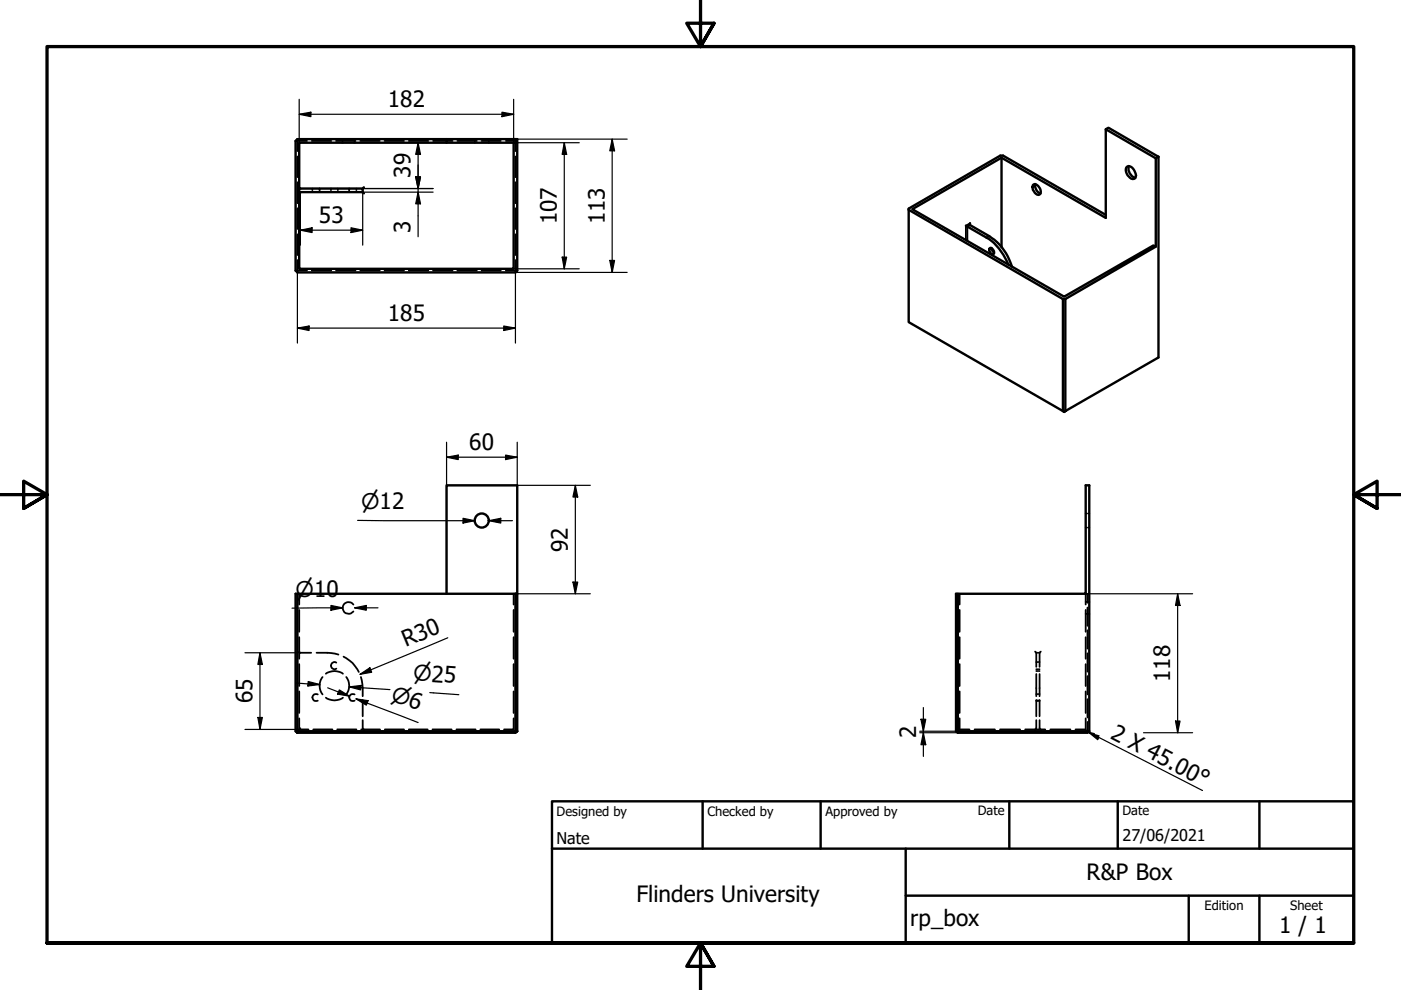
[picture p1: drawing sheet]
<svg xmlns="http://www.w3.org/2000/svg" width="297mm" height="210mm" viewBox="0 0 297 210" stroke-linecap="round" stroke-linejoin="round" font-family="sans-serif">
<!-- layer: Hidden (ISO) -->
<g fill="none" stroke="#000" stroke-width=".38">
<path d="M62.7 29.9h.1M62.9 29.9h2.2M63.1 29.5v.1M63.1 29.8v2.2M63.1 33.2v4.4M63.1 38.6v4.5M66.1 29.9h4.1M66.2 40v.2M67.8 40v.2M70.2 40v.2M71.2 29.9h4.2M71.6 40v.2"/>
<path d="M72.6 29.5v.3M72.6 30v.3M74 40v.2M75.2 29.5v.3M75.2 30v.3M75.6 40v.2M76.4 29.9h4.1M81.5 29.9h4.2M86.7 29.9h4.1M91.8 29.9h4.1M97 29.9h4.1M100.6 29.5v.3"/>
<path d="M100.6 30v.3M102.1 29.9h4.1M103.6 29.5v.3M103.6 30v.3M107.3 29.9h2M109.3 33.2v4.4M109.3 38.6v4.5M109.4 29.8l-.1 .1v2.1M109.7 29.5l-.2 .1M62.7 57.4h.1M62.9 57.4l.2 .1M63.1 55.2v2.2h2"/>
<path d="M63.1 44.2v4.3M63.1 49.7v4.4M63.1 57.6v.2M66.1 57.4h4.1M66.2 40.5v.2M67.8 40.5v.2M70.2 40.5v.2M71.2 57.4h4.2M71.6 40.5v.2M74 40.5v.2M75.6 40.5v.2M76.4 57.4h4.1"/>
<path d="M81.5 57.4h4.2M86.7 57.4h4.1M91.8 57.4h4.1M97 57.4h4.1M102.1 57.4h4.1M107.3 57.4h2v.1M109.3 55.2v2.2h.1M109.3 44.2v4.3M109.3 49.7v4.4M109.3 57.6v.2M109.5 57.4h.2M230.2 108.9h.2"/>
<path d="M230.2 111.9h.2M230.7 108.9h.2M230.7 111.9h.2M63.4 138.1v.2M63.4 125.9v2.3M63.4 129.3v4.7M63.4 135.1v4.6M63.6 138.3l2.4 .1M67.1 138.4a12.6 12.6 0 0 1 4.7 .4M72.8 139.2a6.7 6.7 0 0 1 3.3 3.3M74.9 128.2a1.26 1.26 0 0 0-1.8-.2 1.26 1.26 0 0 0 0 1.8 1.26 1.26 0 0 0 1.8-.2M108.9 125.9v2.3"/>
<path d="M108.9 129.3v4.7M108.9 135.1v4.6M203.5 125.9v2.3M203.5 129.3v4.7M203.5 135.1v4.6M219.5 138.1v.1M219.6 138.3l.1 .1M219.7 138.4h.3M219.7 138.4v3M220.2 138.4h.2M220.4 138.4v3M220.5 138.3l-.1 .1"/>
<path d="M220.7 138.1l-.1 .1M230.2 129.3v4.7M230.2 135.1v4.6M230.2 130.1h.2M230.2 127.6h.2M230.4 125.9h-.2v2.3M230.6 125.9v1.9M230.6 128.8v3.9M230.6 133.6v3.9M230.6 138.5v3.9M230.7 125.9h.2M230.7 130.1h.2"/>
<path d="M230.7 127.6h.2M63.4 140.8v4.7M63.4 146.6v4.6M63.4 152.3v2.4M63.4 154.7h2M63.5 154.5l-.1 .2M63.7 154.4l-.1 .1M66.4 154.7h4.1M67.4 147.2a.77 .77 0 0 0-1.2 .7 .77 .77 0 0 0 1.2 .7M68.4 143.5a2.99 2.99 0 0 0 0 3.7M69.1 142.8a3.2 3.2 0 0 1 3.6 0M69.1 147.9a3.2 3.2 0 0 0 3.6 0"/>
<path d="M71.3 140.5a.75 .75 0 0 0-1.1 .6 .75 .75 0 0 0 1.1 .7M71.5 154.7h4.1M73.4 143.5a2.99 2.99 0 0 1 0 3.7M75.2 147.2a.77 .77 0 0 0-1.2 .7 .77 .77 0 0 0 1.2 .7M76.5 143.5a11.4 11.4 0 0 1 .4 4.1M76.6 154.7h4M76.9 148.4v3.5M76.9 152.7l.1 1.8M77 154.6l.2 .1M81.6 154.7h4.1M86.7 154.7h4M91.7 154.7h4.1"/>
<path d="M96.8 154.7h4M101.9 154.7h4M108.9 152.3v2.4h-2M108.9 140.8v4.7M108.9 146.6v4.6M203.5 152.3v2.4h2M203.5 140.8v4.7M203.5 146.6v4.6M206.6 154.7h4.3M212 154.7h4.3M217.4 154.7h4.2M219.6 154.6l-.1 .1"/>
<path d="M219.7 142.9v4.7M219.7 148.4v3.5M219.7 152.7l-.1 1.8M219.7 142.3h.3M219.7 148.5h.3M219.7 141.9h.3M219.7 140.4h.3M219.7 148.6h.3M219.7 147.2h.3M220.2 142.3h.2M220.2 148.5h.2M220.2 141.9h.2"/>
<path d="M220.2 140.4h.2M220.2 148.6h.2M220.2 147.2h.2M220.4 142.9v4.7M220.4 148.4v3.5M220.4 152.7l.1 1.8M220.5 154.6l.2 .1M222.7 154.7h4.2M230.2 152.3v2.4h-2.2M230.2 140.8v4.7M230.2 146.6v4.6M230.6 143.4v3.8"/>
<path d="M230.6 148.2v3.9M230.6 153.1v2.1M230.6 155.3v.1"/>
</g>
<!-- layer: Visible (ISO) -->
<g fill="none" stroke="#000" stroke-width=".51">
<path d="M63.4 39.7l.2 .3h13.3v.7h-13.2l-.3 .3M77.2 39.7l-.3 .3M94.7 29.5h15v.8h-15zM94.7 30.3h-31.3v26.7h45.5v-26.7M94.7 29.5h-31.6l-.4 .4v27.5l.4 .4h46.2l.4-.4v-27.1M212.3 33.4v19M219 39.2a.98 .98 0 0 1 1.5 .7l.1 .3a.69 .69 0 0 1-.2 1.1 .69 .69 0 0 1-1-.4l-.4-.6-.1-.6zM219.5 39a1.74 1.74 0 0 0 1.1 2M234.4 27.4l10.6 6.2 .6-.4M238.9 35.4a1.3 1.3 0 0 1 1.8 1.1 .83 .83 0 0 1-.1 1.4 .83 .83 0 0 1-1.3-.5l-.5-.9-.1-.7zM239.3 35.2a2.03 2.03 0 0 0 1.4 2.5M245 33.6v18.7"/>
<path d="M245.6 33.2l-10.6-6.1-.6 .3v18.8l-22.1-12.8-18.9 11 32.2 18.5 18.9-10.9 .5 .3-19.1 11.1M245.6 33.2v42.6l-19.7 11.4h-.5l.2 .1 .3-.1v-23.8M76.9 40.7l.3 .3M192.7 44.5v23.8l32.7 18.9v-23.8M192.7 44.5v-.3l19.4-11.2h.6l21.7 12.6M192.7 44.5l32.7 18.9M204.8 47.9l4.4 2.5a11.7 11.7 0 0 1 4.6 5.7M205.7 47.3v.4l4 2.4a11.3 11.3 0 0 1 4.9 6.5M209.7 52.7a.7 .7 0 0 1 .8 .1 .7 .7 0 0 1 .3 .8l-.2 .3a.92 .92 0 0 1-.9-1.2zM210.2 52.6l.2 .6 .4 .4M225.4 63.4h.5M63.1 125.9h46.2v29.1h-46.2z"/>
<path d="M63.1 125.9h-.4v29.1M94.7 125.9v-23h15v52.1M109.3 125.9h.4M203.1 125.9h27.1v-23h.7v52.1h-28.2l.4 .4zM203.1 125.9h-.4v29.1M62.7 155h.4v.4zM63.1 155.4h46.2M109.3 155h.4l-.4 .4zM230.9 155l-.3 .4h-27.5"/>
<circle cx="102.1" cy="110.4" r="1.49"/>
</g>
<!-- layer: Visible Narrow (ISO) -->
<path d="M204.8 50.9v-3l.9-.6v.4l-.6 .3v3.1M209.7 50.1l-.5 .3" fill="none" stroke="#000" stroke-width=".38"/>
<!-- layer: Border (ISO) -->
<path d="M148.5 -.1v10l-2.9-5h5.8l-2.9 5 2.9-5M0 104.9h10l-5-2.9v5.8l5-2.9-5 2.9M297 104.9h-10l5-2.9v5.8l-5-2.9 5 2.9M10 199.9v-190h277v190h-277h277M151.4 204.9l-2.9-5 2.9 5h-5.8l2.9-5v10" fill="none" stroke="#000" stroke-width=".7"/>
<!-- layer: Title (ISO) -->
<path d="M117 169.9h170v30h-170zM117 179.9h170M149 169.9v10M174 169.9v10M192 179.9v20M214 169.9v10M237 169.9v10M267 169.9v10M192 189.9h95M252 189.9v10M267 189.9v10" fill="none" stroke="#000" stroke-width=".51"/>
<!-- layer: Dimension (ISO) -->
<g fill="none" stroke="#000" stroke-width=".25">
<path d="M63.4 24.2l2.5-.4v.9zM63.4 24.2h45.5M63.4 21.1v9.2M76.9 40h14.9M88.1 37.5h1.1l-.6 2.5zM88.6 30.3l.6 2.4h-1.1zM88.6 30.3v19.9M106.4 23.8l2.5 .4-2.5 .5zM108.9 21.1v9.2M109.7 29.5h23.3M109.7 30.3h13.1M119.6 30.3l.5 2.4h-.9z"/>
<path d="M119.6 30.3v26.7M129.8 29.5l.5 2.5h-1zM129.8 29.5v28.3M63.1 57.8v14.9M63.7 48.8l2.5-.5v1zM63.7 48.8h13.2M63.7 40.7v11.3M74.4 48.3l2.5 .5-2.5 .5zM88.6 40.7l.6 2.5h-1.1zM91.8 40.7h-14.9v11.3M108.9 57h13.9M119.2 54.5h.9l-.5 2.5z"/>
<path d="M129.3 55.2h1l-.5 2.6zM133 57.8h-23.7v14.9M63.1 69.6l2.4-.5v1zM63.1 69.6h46.2M106.8 69.1l2.5 .5-2.5 .5zM94.7 96.9l2.5-.4v.9zM94.7 96.9h15M94.7 93.8v9.1M107.2 96.5l2.5 .4-2.5 .5zM109.7 93.8v9.1h15.5M75.8 110.3l24.8 .1h-2.4M98.2 109.9l2.4 .5-2.4 .5z"/>
<path d="M103.6 110.4l2.6-.5v1zM103.6 110.4h5M122 102.9l.5 2.5h-1zM122 102.9v23M51.9 138.4h11.8M55.1 138.4l.5 2.5h-.9zM55.1 138.4v16.3M70.2 128.4l2.4 .5-2.4 .5zM70.2 128.9h2.4h-10.7M75.2 128.9l2.5-.5v1zM75.2 128.9h4.9M94.9 135.2l-18.6 7.8"/>
<path d="M109.7 125.9h15.5M121.5 123.4h1l-.5 2.5zM230.2 125.9h22.7M249.7 125.9l.5 2.5h-1zM249.7 125.9v29.5M51.9 154.7h11.5M54.7 152.1h.9l-.5 2.6zM62.8 144.8l5 .3M65.3 144.5l2.5 .6-2.5 .4zM69.5 145.8l4.6 1.8M71.9 146.3l2.2 1.3-2.5-.4zM74 145.6l2.6-.3-.1 1z"/>
<path d="M75.5 148.2l2.5 .4-.3 .9zM76.3 143l2.1-1.4 .4 .9zM76.5 145.8l-2.5-.2 8.7 .6M77.9 149.1l-2.4-.9 13.1 5M91.1 146.8l6.2 .5M195 155.4h8.1M195 155h8.1M195.3 152.5h1l-.5 2.5zM195.8 155.4l.5 2.5h-1zM195.8 150v10.4M230.6 155.4h.2M242.4 155.4h10.5"/>
<path d="M249.2 152.9h1l-.5 2.5z"/>
</g>
<g fill="#000">
<path d="M63.4 24.2l2.5-.4v.9z" fill-rule="evenodd"/>
<path d="M88.1 37.5h1.1l-.6 2.5z" fill-rule="evenodd"/>
<path d="M88.1 37.5h1.1l-.6 2.5z" fill-rule="evenodd"/>
<path d="M88.6 30.3l.6 2.4h-1.1z" fill-rule="evenodd"/>
<path d="M106.4 23.8l2.5 .4-2.5 .5z" fill-rule="evenodd"/>
<path d="M119.6 30.3l.5 2.4h-.9z" fill-rule="evenodd"/>
<path d="M129.8 29.5l.5 2.5h-1z" fill-rule="evenodd"/>
<path d="M63.7 48.8l2.5-.5v1z" fill-rule="evenodd"/>
<path d="M74.4 48.3l2.5 .5-2.5 .5z" fill-rule="evenodd"/>
<path d="M88.6 40.7l.6 2.5h-1.1z" fill-rule="evenodd"/>
<path d="M119.2 54.5h.9l-.5 2.5z" fill-rule="evenodd"/>
<path d="M129.3 55.2h1l-.5 2.6z" fill-rule="evenodd"/>
<path d="M63.1 69.6l2.4-.5v1z" fill-rule="evenodd"/>
<path d="M106.8 69.1l2.5 .5-2.5 .5z" fill-rule="evenodd"/>
<path d="M94.7 96.9l2.5-.4v.9z" fill-rule="evenodd"/>
<path d="M107.2 96.5l2.5 .4-2.5 .5z" fill-rule="evenodd"/>
<path d="M98.2 109.9l2.4 .5-2.4 .5z" fill-rule="evenodd"/>
<path d="M103.6 110.4l2.6-.5v1z" fill-rule="evenodd"/>
<path d="M122 102.9l.5 2.5h-1z" fill-rule="evenodd"/>
<path d="M70.2 128.4l2.4 .5-2.4 .5z" fill-rule="evenodd"/>
<path d="M75.2 128.9l2.5-.5v1z" fill-rule="evenodd"/>
<path d="M121.5 123.4h1l-.5 2.5z" fill-rule="evenodd"/>
<path d="M249.7 125.9l.5 2.5h-1z" fill-rule="evenodd"/>
<path d="M54.7 152.1h.9l-.5 2.6z" fill-rule="evenodd"/>
<path d="M55.1 138.4l.5 2.5h-.9z" fill-rule="evenodd"/>
<path d="M65.3 144.5l2.5 .6-2.5 .4z" fill-rule="evenodd"/>
<path d="M71.9 146.3l2.2 1.3-2.5-.4z" fill-rule="evenodd"/>
<path d="M74 145.6l2.6-.3-.1 1z" fill-rule="evenodd"/>
<path d="M75.5 148.2l2.5 .4-.3 .9z" fill-rule="evenodd"/>
<path d="M76.3 143l2.1-1.4 .4 .9z" fill-rule="evenodd"/>
<path d="M195.3 152.5h1l-.5 2.5z" fill-rule="evenodd"/>
<path d="M195.8 155.4l.5 2.5h-1z" fill-rule="evenodd"/>
<path d="M249.2 152.9h1l-.5 2.5z" fill-rule="evenodd"/>
</g>
<!-- layer: Symbol (ISO) -->
<path d="M230.8 155.2l2.4 .7-.5 .9z" fill-rule="evenodd" fill="#000"/>
<path d="M230.8 155.2l1.2 .3M233 156.4l-.3 .4-1.9-1.6 24.2 12.4" fill="none" stroke="#000" stroke-width=".25"/>
<g font-size="4.8">
<text x="82.2" y="22.6">182</text>
<text x="87.1" y="37.8" transform="rotate(-90 87.1 37.8)">39</text>
<text x="67.6" y="47.2">53</text>
<text x="118" y="47.5" transform="rotate(-90 118 47.5)">107</text>
<text x="128.2" y="47.5" transform="rotate(-90 128.2 47.5)">113</text>
<text x="87.1" y="49.4" transform="rotate(-90 87.1 49.4)">3</text>
<text x="82.2" y="68">185</text>
<text x="99.5" y="95.3">60</text>
<text x="120.4" y="117" transform="rotate(-90 120.4 117)">92</text>
<text x="86" y="137.3" transform="rotate(-23 86 137.3)">R30</text>
<text x="53.5" y="149.1" transform="rotate(-90 53.5 149.1)">65</text>
<text x="248.1" y="144.6" transform="rotate(-90 248.1 144.6)">118</text>
<text x="194.2" y="156.5" transform="rotate(-90 194.2 156.5)">2</text>
<text x="235.2" y="156.6" transform="rotate(27 235.2 156.6)">2 X 45.00°</text>
<text x="134.9" y="191.3">Flinders University</text>
<text x="230.4" y="186.7">R&amp;P Box</text>
<text x="193" y="196.3">rp_box</text>
<text x="271.2" y="197.8">1 / 1</text>
</g>
<g font-size="4.6">
<text x="76.6" y="108">⌀12</text>
<text x="62.7" y="126.5">⌀10</text>
<text x="82.7" y="148.4" transform="rotate(21 82.7 148.4)">⌀6</text>
<text x="87.5" y="144.2" transform="rotate(4 87.5 144.2)">⌀25</text>
</g>
<g font-size="3.4">
<text x="118" y="178.9">Nate</text>
<text x="238" y="178.3">27/06/2021</text>
</g>
<g font-size="2.7">
<text x="118" y="173">Designed by</text>
<text x="150" y="173">Checked by</text>
<text x="175" y="173">Approved by</text>
<text x="207.3" y="172.9">Date</text>
<text x="238" y="172.9">Date</text>
<text x="255.4" y="193">Edition</text>
<text x="273.6" y="193">Sheet</text>
</g>
</svg>
